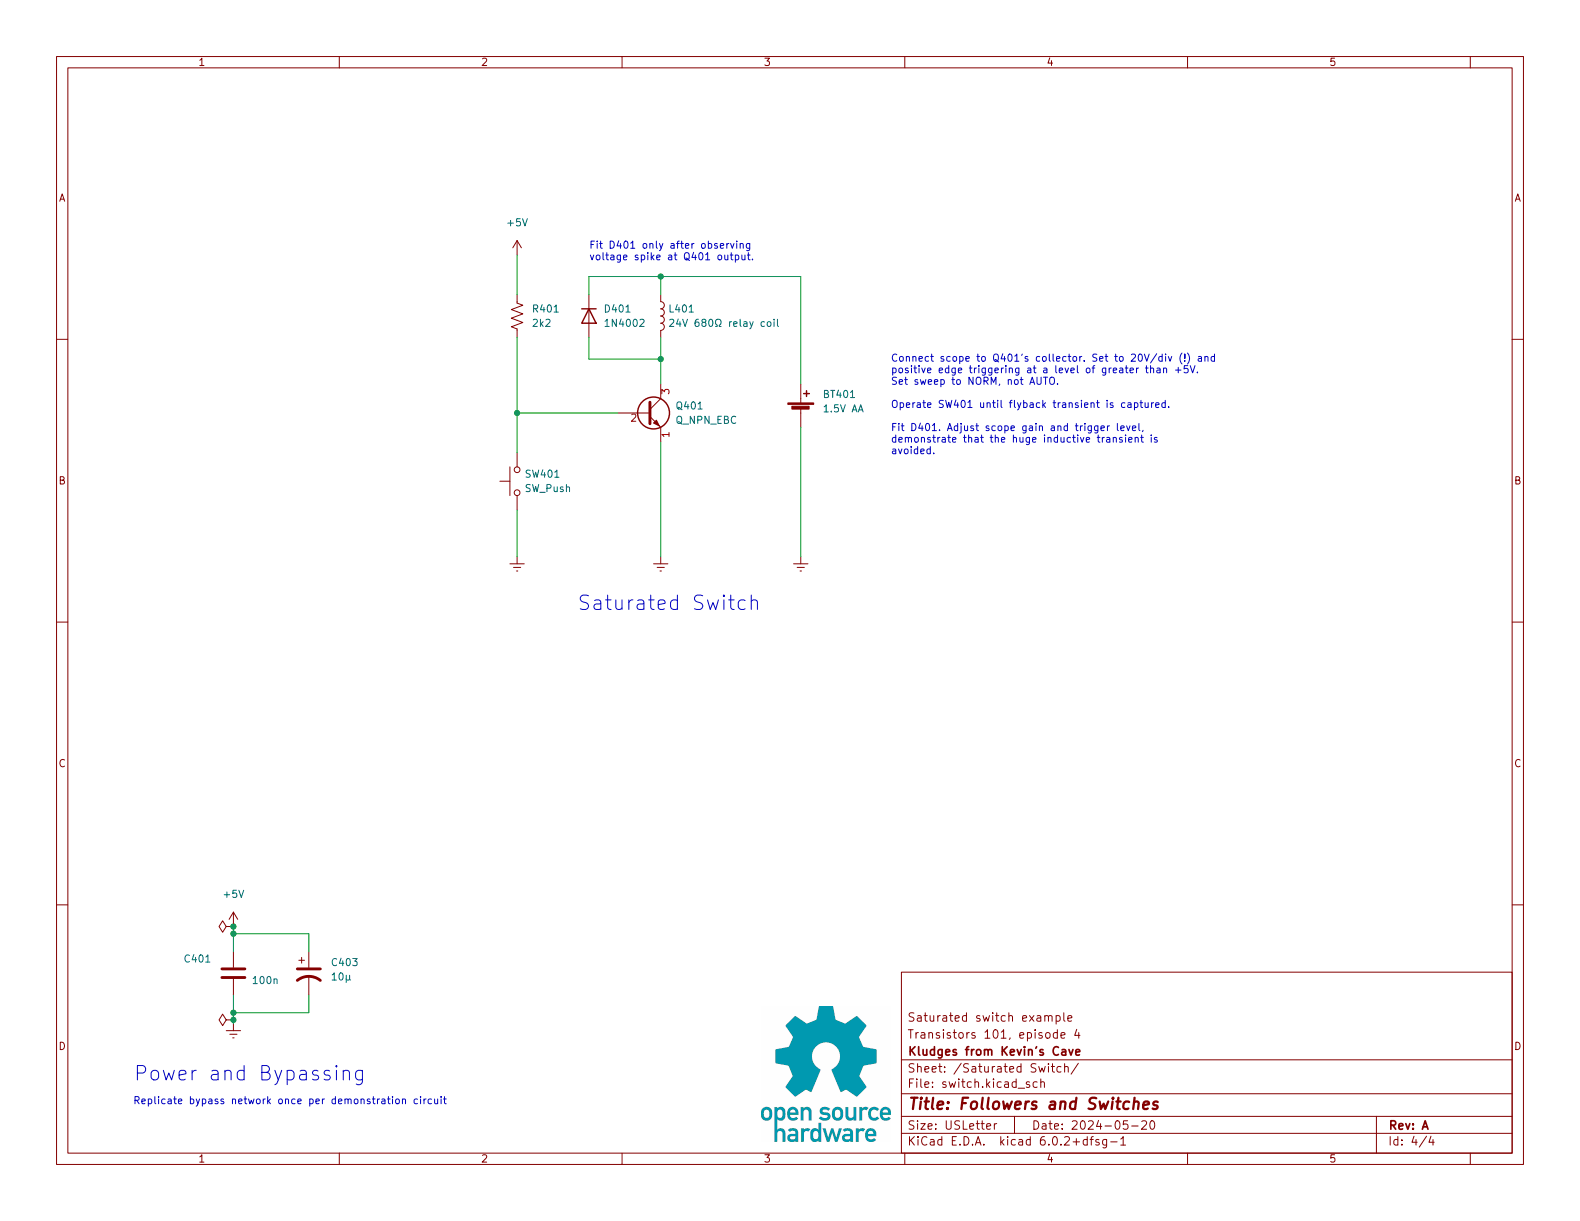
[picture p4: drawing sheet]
(kicad_sch (version 20211123) (generator eeschema)

 (paper "USLetter")

 (title_block
  (title "Followers and Switches")
  (date "2024-05-20")
  (rev "A")
  (company "Kludges from Kevin's Cave")
  (comment 1 "Transistors 101, episode 4")
  (comment 2 "Saturated switch example"))

 (lib_symbols
  (symbol "Device:Battery_Cell" (pin_numbers hide) (pin_names (offset 0) hide) (in_bom yes) (on_board yes)
   (property "Reference" "BT" (id 0) (at 2.54 2.54 0) (effects (font (size 1.27 1.27)) (justify left)))
   (property "Value" "Battery_Cell" (id 1) (at 2.54 0 0) (effects (font (size 1.27 1.27)) (justify left)))
   (property "Footprint" "" (id 2) (at 0 1.524 90) (effects (font (size 1.27 1.27)) hide))
   (property "Datasheet" "~" (id 3) (at 0 1.524 90) (effects (font (size 1.27 1.27)) hide))
   (symbol "Battery_Cell_0_1"
    (rectangle (start -2.286 1.778) (end 2.286 1.524) (stroke (width 0) (type default) (color 0 0 0 0)) (fill (type outline)))
    (rectangle (start -1.5748 1.1938) (end 1.4732 0.6858) (stroke (width 0) (type default) (color 0 0 0 0)) (fill (type outline)))
    (polyline (pts (xy 0 0.762) (xy 0 0)) (stroke (width 0) (type default) (color 0 0 0 0)) (fill (type none)))
    (polyline (pts (xy 0 1.778) (xy 0 2.54)) (stroke (width 0) (type default) (color 0 0 0 0)) (fill (type none)))
    (polyline (pts (xy 0.508 3.429) (xy 1.524 3.429)) (stroke (width 0.254) (type default) (color 0 0 0 0)) (fill (type none)))
    (polyline (pts (xy 1.016 3.937) (xy 1.016 2.921)) (stroke (width 0.254) (type default) (color 0 0 0 0)) (fill (type none))))
   (symbol "Battery_Cell_1_1"
    (pin passive line (at 0 5.08 270) (length 2.54) (name "+" (effects (font (size 1.27 1.27)))) (number "1" (effects (font (size 1.27 1.27)))))
    (pin passive line (at 0 -2.54 90) (length 2.54) (name "-" (effects (font (size 1.27 1.27)))) (number "2" (effects (font (size 1.27 1.27)))))))
  (symbol "Device:C" (pin_numbers hide) (pin_names (offset 0.254)) (in_bom yes) (on_board yes)
   (property "Reference" "C" (id 0) (at 0.635 2.54 0) (effects (font (size 1.27 1.27)) (justify left)))
   (property "Value" "C" (id 1) (at 0.635 -2.54 0) (effects (font (size 1.27 1.27)) (justify left)))
   (property "Footprint" "" (id 2) (at 0.9652 -3.81 0) (effects (font (size 1.27 1.27)) hide))
   (property "Datasheet" "~" (id 3) (at 0 0 0) (effects (font (size 1.27 1.27)) hide))
   (symbol "C_0_1"
    (polyline (pts (xy -2.032 -0.762) (xy 2.032 -0.762)) (stroke (width 0.508) (type default) (color 0 0 0 0)) (fill (type none)))
    (polyline (pts (xy -2.032 0.762) (xy 2.032 0.762)) (stroke (width 0.508) (type default) (color 0 0 0 0)) (fill (type none))))
   (symbol "C_1_1"
    (pin passive line (at 0 3.81 270) (length 2.794) (name "~" (effects (font (size 1.27 1.27)))) (number "1" (effects (font (size 1.27 1.27)))))
    (pin passive line (at 0 -3.81 90) (length 2.794) (name "~" (effects (font (size 1.27 1.27)))) (number "2" (effects (font (size 1.27 1.27)))))))
  (symbol "Device:C_Polarized_US" (pin_numbers hide) (pin_names (offset 0.254) hide) (in_bom yes) (on_board yes)
   (property "Reference" "C" (id 0) (at 0.635 2.54 0) (effects (font (size 1.27 1.27)) (justify left)))
   (property "Value" "C_Polarized_US" (id 1) (at 0.635 -2.54 0) (effects (font (size 1.27 1.27)) (justify left)))
   (property "Footprint" "" (id 2) (at 0 0 0) (effects (font (size 1.27 1.27)) hide))
   (property "Datasheet" "~" (id 3) (at 0 0 0) (effects (font (size 1.27 1.27)) hide))
   (symbol "C_Polarized_US_0_1"
    (polyline (pts (xy -2.032 0.762) (xy 2.032 0.762)) (stroke (width 0.508) (type default) (color 0 0 0 0)) (fill (type none)))
    (polyline (pts (xy -1.778 2.286) (xy -0.762 2.286)) (stroke (width 0) (type default) (color 0 0 0 0)) (fill (type none)))
    (polyline (pts (xy -1.27 1.778) (xy -1.27 2.794)) (stroke (width 0) (type default) (color 0 0 0 0)) (fill (type none)))
    (arc (start 2.032 -1.27) (mid 0 -0.5572) (end -2.032 -1.27) (stroke (width 0.508) (type default) (color 0 0 0 0)) (fill (type none))))
   (symbol "C_Polarized_US_1_1"
    (pin passive line (at 0 3.81 270) (length 2.794) (name "~" (effects (font (size 1.27 1.27)))) (number "1" (effects (font (size 1.27 1.27)))))
    (pin passive line (at 0 -3.81 90) (length 3.302) (name "~" (effects (font (size 1.27 1.27)))) (number "2" (effects (font (size 1.27 1.27)))))))
  (symbol "Device:D" (pin_numbers hide) (pin_names (offset 1.016) hide) (in_bom yes) (on_board yes)
   (property "Reference" "D" (id 0) (at 0 2.54 0) (effects (font (size 1.27 1.27))))
   (property "Value" "D" (id 1) (at 0 -2.54 0) (effects (font (size 1.27 1.27))))
   (property "Footprint" "" (id 2) (at 0 0 0) (effects (font (size 1.27 1.27)) hide))
   (property "Datasheet" "~" (id 3) (at 0 0 0) (effects (font (size 1.27 1.27)) hide))
   (symbol "D_0_1"
    (polyline (pts (xy -1.27 1.27) (xy -1.27 -1.27)) (stroke (width 0.254) (type default) (color 0 0 0 0)) (fill (type none)))
    (polyline (pts (xy 1.27 0) (xy -1.27 0)) (stroke (width 0) (type default) (color 0 0 0 0)) (fill (type none)))
    (polyline (pts (xy 1.27 1.27) (xy 1.27 -1.27) (xy -1.27 0) (xy 1.27 1.27)) (stroke (width 0.254) (type default) (color 0 0 0 0)) (fill (type none))))
   (symbol "D_1_1"
    (pin passive line (at -3.81 0 0) (length 2.54) (name "K" (effects (font (size 1.27 1.27)))) (number "1" (effects (font (size 1.27 1.27)))))
    (pin passive line (at 3.81 0 180) (length 2.54) (name "A" (effects (font (size 1.27 1.27)))) (number "2" (effects (font (size 1.27 1.27)))))))
  (symbol "Device:L" (pin_numbers hide) (pin_names (offset 1.016) hide) (in_bom yes) (on_board yes)
   (property "Reference" "L" (id 0) (at -1.27 0 90) (effects (font (size 1.27 1.27))))
   (property "Value" "L" (id 1) (at 1.905 0 90) (effects (font (size 1.27 1.27))))
   (property "Footprint" "" (id 2) (at 0 0 0) (effects (font (size 1.27 1.27)) hide))
   (property "Datasheet" "~" (id 3) (at 0 0 0) (effects (font (size 1.27 1.27)) hide))
   (symbol "L_0_1"
    (arc (start 0 -2.54) (mid 0.635 -1.905) (end 0 -1.27) (stroke (width 0) (type default) (color 0 0 0 0)) (fill (type none)))
    (arc (start 0 -1.27) (mid 0.635 -0.635) (end 0 0) (stroke (width 0) (type default) (color 0 0 0 0)) (fill (type none)))
    (arc (start 0 0) (mid 0.635 0.635) (end 0 1.27) (stroke (width 0) (type default) (color 0 0 0 0)) (fill (type none)))
    (arc (start 0 1.27) (mid 0.635 1.905) (end 0 2.54) (stroke (width 0) (type default) (color 0 0 0 0)) (fill (type none))))
   (symbol "L_1_1"
    (pin passive line (at 0 3.81 270) (length 1.27) (name "1" (effects (font (size 1.27 1.27)))) (number "1" (effects (font (size 1.27 1.27)))))
    (pin passive line (at 0 -3.81 90) (length 1.27) (name "2" (effects (font (size 1.27 1.27)))) (number "2" (effects (font (size 1.27 1.27)))))))
  (symbol "Device:Q_NPN_EBC" (pin_names (offset 0) hide) (in_bom yes) (on_board yes)
   (property "Reference" "Q" (id 0) (at 5.08 1.27 0) (effects (font (size 1.27 1.27)) (justify left)))
   (property "Value" "Q_NPN_EBC" (id 1) (at 5.08 -1.27 0) (effects (font (size 1.27 1.27)) (justify left)))
   (property "Footprint" "" (id 2) (at 5.08 2.54 0) (effects (font (size 1.27 1.27)) hide))
   (property "Datasheet" "~" (id 3) (at 0 0 0) (effects (font (size 1.27 1.27)) hide))
   (symbol "Q_NPN_EBC_0_1"
    (polyline (pts (xy 0.635 0.635) (xy 2.54 2.54)) (stroke (width 0) (type default) (color 0 0 0 0)) (fill (type none)))
    (polyline (pts (xy 0.635 -0.635) (xy 2.54 -2.54) (xy 2.54 -2.54)) (stroke (width 0) (type default) (color 0 0 0 0)) (fill (type none)))
    (polyline (pts (xy 0.635 1.905) (xy 0.635 -1.905) (xy 0.635 -1.905)) (stroke (width 0.508) (type default) (color 0 0 0 0)) (fill (type none)))
    (polyline (pts (xy 1.27 -1.778) (xy 1.778 -1.27) (xy 2.286 -2.286) (xy 1.27 -1.778) (xy 1.27 -1.778)) (stroke (width 0) (type default) (color 0 0 0 0)) (fill (type outline)))
    (circle (center 1.27 0) (radius 2.8194) (stroke (width 0.254) (type default) (color 0 0 0 0)) (fill (type none))))
   (symbol "Q_NPN_EBC_1_1"
    (pin passive line (at 2.54 -5.08 90) (length 2.54) (name "E" (effects (font (size 1.27 1.27)))) (number "1" (effects (font (size 1.27 1.27)))))
    (pin passive line (at -5.08 0 0) (length 5.715) (name "B" (effects (font (size 1.27 1.27)))) (number "2" (effects (font (size 1.27 1.27)))))
    (pin passive line (at 2.54 5.08 270) (length 2.54) (name "C" (effects (font (size 1.27 1.27)))) (number "3" (effects (font (size 1.27 1.27)))))))
  (symbol "Device:R_US" (pin_numbers hide) (pin_names (offset 0)) (in_bom yes) (on_board yes)
   (property "Reference" "R" (id 0) (at 2.54 0 90) (effects (font (size 1.27 1.27))))
   (property "Value" "R_US" (id 1) (at -2.54 0 90) (effects (font (size 1.27 1.27))))
   (property "Footprint" "" (id 2) (at 1.016 -0.254 90) (effects (font (size 1.27 1.27)) hide))
   (property "Datasheet" "~" (id 3) (at 0 0 0) (effects (font (size 1.27 1.27)) hide))
   (symbol "R_US_0_1"
    (polyline (pts (xy 0 -2.286) (xy 0 -2.54)) (stroke (width 0) (type default) (color 0 0 0 0)) (fill (type none)))
    (polyline (pts (xy 0 2.286) (xy 0 2.54)) (stroke (width 0) (type default) (color 0 0 0 0)) (fill (type none)))
    (polyline (pts (xy 0 -0.762) (xy 1.016 -1.143) (xy 0 -1.524) (xy -1.016 -1.905) (xy 0 -2.286)) (stroke (width 0) (type default) (color 0 0 0 0)) (fill (type none)))
    (polyline (pts (xy 0 0.762) (xy 1.016 0.381) (xy 0 0) (xy -1.016 -0.381) (xy 0 -0.762)) (stroke (width 0) (type default) (color 0 0 0 0)) (fill (type none)))
    (polyline (pts (xy 0 2.286) (xy 1.016 1.905) (xy 0 1.524) (xy -1.016 1.143) (xy 0 0.762)) (stroke (width 0) (type default) (color 0 0 0 0)) (fill (type none))))
   (symbol "R_US_1_1"
    (pin passive line (at 0 3.81 270) (length 1.27) (name "~" (effects (font (size 1.27 1.27)))) (number "1" (effects (font (size 1.27 1.27)))))
    (pin passive line (at 0 -3.81 90) (length 1.27) (name "~" (effects (font (size 1.27 1.27)))) (number "2" (effects (font (size 1.27 1.27)))))))
  (symbol "Switch:SW_Push" (pin_numbers hide) (pin_names (offset 1.016) hide) (in_bom yes) (on_board yes)
   (property "Reference" "SW" (id 0) (at 1.27 2.54 0) (effects (font (size 1.27 1.27)) (justify left)))
   (property "Value" "SW_Push" (id 1) (at 0 -1.524 0) (effects (font (size 1.27 1.27))))
   (property "Footprint" "" (id 2) (at 0 5.08 0) (effects (font (size 1.27 1.27)) hide))
   (property "Datasheet" "~" (id 3) (at 0 5.08 0) (effects (font (size 1.27 1.27)) hide))
   (symbol "SW_Push_0_1"
    (circle (center -2.032 0) (radius 0.508) (stroke (width 0) (type default) (color 0 0 0 0)) (fill (type none)))
    (polyline (pts (xy 0 1.27) (xy 0 3.048)) (stroke (width 0) (type default) (color 0 0 0 0)) (fill (type none)))
    (polyline (pts (xy 2.54 1.27) (xy -2.54 1.27)) (stroke (width 0) (type default) (color 0 0 0 0)) (fill (type none)))
    (circle (center 2.032 0) (radius 0.508) (stroke (width 0) (type default) (color 0 0 0 0)) (fill (type none)))
    (pin passive line (at -5.08 0 0) (length 2.54) (name "1" (effects (font (size 1.27 1.27)))) (number "1" (effects (font (size 1.27 1.27)))))
    (pin passive line (at 5.08 0 180) (length 2.54) (name "2" (effects (font (size 1.27 1.27)))) (number "2" (effects (font (size 1.27 1.27)))))))
  (symbol "power:+5V" (power) (pin_names (offset 0)) (in_bom yes) (on_board yes)
   (property "Reference" "#PWR" (id 0) (at 0 -3.81 0) (effects (font (size 1.27 1.27)) hide))
   (property "Value" "+5V" (id 1) (at 0 3.556 0) (effects (font (size 1.27 1.27))))
   (property "Footprint" "" (id 2) (at 0 0 0) (effects (font (size 1.27 1.27)) hide))
   (property "Datasheet" "" (id 3) (at 0 0 0) (effects (font (size 1.27 1.27)) hide))
   (symbol "+5V_0_1"
    (polyline (pts (xy -0.762 1.27) (xy 0 2.54)) (stroke (width 0) (type default) (color 0 0 0 0)) (fill (type none)))
    (polyline (pts (xy 0 0) (xy 0 2.54)) (stroke (width 0) (type default) (color 0 0 0 0)) (fill (type none)))
    (polyline (pts (xy 0 2.54) (xy 0.762 1.27)) (stroke (width 0) (type default) (color 0 0 0 0)) (fill (type none))))
   (symbol "+5V_1_1"
    (pin power_in line (at 0 0 90) (length 0) hide (name "+5V" (effects (font (size 1.27 1.27)))) (number "1" (effects (font (size 1.27 1.27)))))))
  (symbol "power:Earth" (power) (pin_names (offset 0)) (in_bom yes) (on_board yes)
   (property "Reference" "#PWR" (id 0) (at 0 -6.35 0) (effects (font (size 1.27 1.27)) hide))
   (property "Value" "Earth" (id 1) (at 0 -3.81 0) (effects (font (size 1.27 1.27)) hide))
   (property "Footprint" "" (id 2) (at 0 0 0) (effects (font (size 1.27 1.27)) hide))
   (property "Datasheet" "~" (id 3) (at 0 0 0) (effects (font (size 1.27 1.27)) hide))
   (symbol "Earth_0_1"
    (polyline (pts (xy -0.635 -1.905) (xy 0.635 -1.905)) (stroke (width 0) (type default) (color 0 0 0 0)) (fill (type none)))
    (polyline (pts (xy -0.127 -2.54) (xy 0.127 -2.54)) (stroke (width 0) (type default) (color 0 0 0 0)) (fill (type none)))
    (polyline (pts (xy 0 -1.27) (xy 0 0)) (stroke (width 0) (type default) (color 0 0 0 0)) (fill (type none)))
    (polyline (pts (xy 1.27 -1.27) (xy -1.27 -1.27)) (stroke (width 0) (type default) (color 0 0 0 0)) (fill (type none))))
   (symbol "Earth_1_1"
    (pin power_in line (at 0 0 270) (length 0) hide (name "Earth" (effects (font (size 1.27 1.27)))) (number "1" (effects (font (size 1.27 1.27)))))))
  (symbol "power:PWR_FLAG" (power) (pin_numbers hide) (pin_names (offset 0) hide) (in_bom yes) (on_board yes)
   (property "Reference" "#FLG" (id 0) (at 0 1.905 0) (effects (font (size 1.27 1.27)) hide))
   (property "Value" "PWR_FLAG" (id 1) (at 0 3.81 0) (effects (font (size 1.27 1.27))))
   (property "Footprint" "" (id 2) (at 0 0 0) (effects (font (size 1.27 1.27)) hide))
   (property "Datasheet" "~" (id 3) (at 0 0 0) (effects (font (size 1.27 1.27)) hide))
   (symbol "PWR_FLAG_0_0"
    (pin power_out line (at 0 0 90) (length 0) (name "pwr" (effects (font (size 1.27 1.27)))) (number "1" (effects (font (size 1.27 1.27))))))
   (symbol "PWR_FLAG_0_1"
    (polyline (pts (xy 0 0) (xy 0 1.27) (xy -1.016 1.905) (xy 0 2.54) (xy 1.016 1.905) (xy 0 1.27)) (stroke (width 0) (type default) (color 0 0 0 0)) (fill (type none))))))

 (junction (at 91.44 73.025) (diameter 0) (color 0 0 0 0))
 (junction (at 116.84 63.5) (diameter 0) (color 0 0 0 0))
 (junction (at 116.84 48.895) (diameter 0) (color 0 0 0 0))
 (junction (at 41.275 179.07) (diameter 0) (color 0 0 0 0))
 (junction (at 41.275 180.34) (diameter 0) (color 0 0 0 0))
 (junction (at 41.275 165.1) (diameter 0) (color 0 0 0 0))
 (junction (at 41.275 163.83) (diameter 0) (color 0 0 0 0))

 (wire (pts (xy 41.275 180.34) (xy 41.275 180.975)) (stroke (width 0) (type default) (color 0 0 0 0)))
 (wire (pts (xy 116.84 59.69) (xy 116.84 63.5)) (stroke (width 0) (type default) (color 0 0 0 0)))
 (wire (pts (xy 91.44 73.025) (xy 91.44 80.01)) (stroke (width 0) (type default) (color 0 0 0 0)))
 (wire (pts (xy 116.84 48.895) (xy 141.605 48.895)) (stroke (width 0) (type default) (color 0 0 0 0)))
 (wire (pts (xy 91.44 59.69) (xy 91.44 73.025)) (stroke (width 0) (type default) (color 0 0 0 0)))
 (wire (pts (xy 41.275 179.07) (xy 41.275 180.34)) (stroke (width 0) (type default) (color 0 0 0 0)))
 (wire (pts (xy 54.61 165.1) (xy 41.275 165.1)) (stroke (width 0) (type default) (color 0 0 0 0)))
 (wire (pts (xy 104.14 52.07) (xy 104.14 48.895)) (stroke (width 0) (type default) (color 0 0 0 0)))
 (wire (pts (xy 116.84 63.5) (xy 116.84 67.945)) (stroke (width 0) (type default) (color 0 0 0 0)))
 (wire (pts (xy 41.275 163.83) (xy 41.275 165.1)) (stroke (width 0) (type default) (color 0 0 0 0)))
 (wire (pts (xy 91.44 45.085) (xy 91.44 52.07)) (stroke (width 0) (type default) (color 0 0 0 0)))
 (wire (pts (xy 91.44 90.17) (xy 91.44 98.425)) (stroke (width 0) (type default) (color 0 0 0 0)))
 (wire (pts (xy 104.14 48.895) (xy 116.84 48.895)) (stroke (width 0) (type default) (color 0 0 0 0)))
 (wire (pts (xy 54.61 175.895) (xy 54.61 179.07)) (stroke (width 0) (type default) (color 0 0 0 0)))
 (wire (pts (xy 116.84 52.07) (xy 116.84 48.895)) (stroke (width 0) (type default) (color 0 0 0 0)))
 (wire (pts (xy 41.275 179.07) (xy 54.61 179.07)) (stroke (width 0) (type default) (color 0 0 0 0)))
 (wire (pts (xy 104.14 59.69) (xy 104.14 63.5)) (stroke (width 0) (type default) (color 0 0 0 0)))
 (wire (pts (xy 141.605 48.895) (xy 141.605 67.945)) (stroke (width 0) (type default) (color 0 0 0 0)))
 (wire (pts (xy 41.275 175.895) (xy 41.275 179.07)) (stroke (width 0) (type default) (color 0 0 0 0)))
 (wire (pts (xy 91.44 73.025) (xy 109.22 73.025)) (stroke (width 0) (type default) (color 0 0 0 0)))
 (wire (pts (xy 54.61 168.275) (xy 54.61 165.1)) (stroke (width 0) (type default) (color 0 0 0 0)))
 (wire (pts (xy 141.605 75.565) (xy 141.605 98.425)) (stroke (width 0) (type default) (color 0 0 0 0)))
 (wire (pts (xy 104.14 63.5) (xy 116.84 63.5)) (stroke (width 0) (type default) (color 0 0 0 0)))
 (wire (pts (xy 41.275 165.1) (xy 41.275 168.275)) (stroke (width 0) (type default) (color 0 0 0 0)))
 (wire (pts (xy 116.84 78.105) (xy 116.84 98.425)) (stroke (width 0) (type default) (color 0 0 0 0)))

 (image (at 146.05 189.865) (scale 0.351999)
  (data))

 (text "Connect scope to Q401's collector. Set to 20V/div (!) and\npositive edge triggering at a level of greater than +5V.\nSet sweep to NORM, not AUTO.\n\nOperate SW401 until flyback transient is captured.\n\nFit D401. Adjust scope gain and trigger level,\ndemonstrate that the huge inductive transient is\navoided.\n" (at 157.48 80.645 0) (effects (font (size 1.27 1.27)) (justify left bottom)))
 (text "Replicate bypass network once per demonstration circuit" (at 23.495 195.58 0) (effects (font (size 1.27 1.27)) (justify left bottom)))
 (text "Fit D401 only after observing\nvoltage spike at Q401 output." (at 104.14 46.355 0) (effects (font (size 1.27 1.27)) (justify left bottom)))
 (text "Power and Bypassing" (at 64.77 191.77 180) (effects (font (size 2.54 2.54)) (justify right bottom)))
 (text "Saturated Switch" (at 134.62 108.585 180) (effects (font (size 2.54 2.54)) (justify right bottom)))

 (symbol (lib_id "Device:C") (at 41.275 172.085 0) (unit 1) (in_bom yes) (on_board yes)
  (property "Reference" "C401" (id 0) (at 32.385 169.545 0) (effects (font (size 1.27 1.27)) (justify left)))
  (property "Value" "100n" (id 1) (at 44.45 173.3549 0) (effects (font (size 1.27 1.27)) (justify left)))
  (property "Footprint" "" (id 2) (at 42.2402 175.895 0) (effects (font (size 1.27 1.27)) hide))
  (property "Datasheet" "~" (id 3) (at 41.275 172.085 0) (effects (font (size 1.27 1.27)) hide)) (pin "1") (pin "2"))

 (symbol (lib_id "Device:L") (at 116.84 55.88 0) (unit 1) (in_bom yes) (on_board yes) (fields_autoplaced)
  (property "Reference" "L401" (id 0) (at 118.11 54.6099 0) (effects (font (size 1.27 1.27)) (justify left)))
  (property "Value" "24V 680Ω relay coil" (id 1) (at 118.11 57.1499 0) (effects (font (size 1.27 1.27)) (justify left)))
  (property "Footprint" "" (id 2) (at 116.84 55.88 0) (effects (font (size 1.27 1.27)) hide))
  (property "Datasheet" "~" (id 3) (at 116.84 55.88 0) (effects (font (size 1.27 1.27)) hide)) (pin "1") (pin "2"))

 (symbol (lib_id "power:+5V") (at 41.275 163.83 0) (unit 1) (in_bom yes) (on_board yes) (fields_autoplaced)
  (property "Reference" "#PWR?" (id 0) (at 41.275 167.64 0) (effects (font (size 1.27 1.27)) hide))
  (property "Value" "+5V" (id 1) (at 41.275 158.115 0))
  (property "Footprint" "" (id 2) (at 41.275 163.83 0) (effects (font (size 1.27 1.27)) hide))
  (property "Datasheet" "" (id 3) (at 41.275 163.83 0) (effects (font (size 1.27 1.27)) hide)) (pin "1"))

 (symbol (lib_id "Device:Battery_Cell") (at 141.605 73.025 0) (unit 1) (in_bom yes) (on_board yes)
  (property "Reference" "BT401" (id 0) (at 145.415 69.7229 0) (effects (font (size 1.27 1.27)) (justify left)))
  (property "Value" "1.5V AA" (id 1) (at 145.415 72.2629 0) (effects (font (size 1.27 1.27)) (justify left)))
  (property "Footprint" "" (id 2) (at 141.605 71.501 90) (effects (font (size 1.27 1.27)) hide))
  (property "Datasheet" "~" (id 3) (at 141.605 71.501 90) (effects (font (size 1.27 1.27)) hide)) (pin "1") (pin "2"))

 (symbol (lib_id "power:Earth") (at 41.275 180.975 0) (unit 1) (in_bom yes) (on_board yes) (fields_autoplaced)
  (property "Reference" "#PWR0403" (id 0) (at 41.275 187.325 0) (effects (font (size 1.27 1.27)) hide))
  (property "Value" "Earth" (id 1) (at 41.275 184.785 0) (effects (font (size 1.27 1.27)) hide))
  (property "Footprint" "" (id 2) (at 41.275 180.975 0) (effects (font (size 1.27 1.27)) hide))
  (property "Datasheet" "~" (id 3) (at 41.275 180.975 0) (effects (font (size 1.27 1.27)) hide)) (pin "1"))

 (symbol (lib_id "power:Earth") (at 91.44 98.425 0) (unit 1) (in_bom yes) (on_board yes) (fields_autoplaced)
  (property "Reference" "#PWR0405" (id 0) (at 91.44 104.775 0) (effects (font (size 1.27 1.27)) hide))
  (property "Value" "Earth" (id 1) (at 91.44 102.235 0) (effects (font (size 1.27 1.27)) hide))
  (property "Footprint" "" (id 2) (at 91.44 98.425 0) (effects (font (size 1.27 1.27)) hide))
  (property "Datasheet" "~" (id 3) (at 91.44 98.425 0) (effects (font (size 1.27 1.27)) hide)) (pin "1"))

 (symbol (lib_id "Switch:SW_Push") (at 91.44 85.09 90) (unit 1) (in_bom yes) (on_board yes) (fields_autoplaced)
  (property "Reference" "SW401" (id 0) (at 92.71 83.8199 90) (effects (font (size 1.27 1.27)) (justify right)))
  (property "Value" "SW_Push" (id 1) (at 92.71 86.3599 90) (effects (font (size 1.27 1.27)) (justify right)))
  (property "Footprint" "" (id 2) (at 86.36 85.09 0) (effects (font (size 1.27 1.27)) hide))
  (property "Datasheet" "~" (id 3) (at 86.36 85.09 0) (effects (font (size 1.27 1.27)) hide)) (pin "1") (pin "2"))

 (symbol (lib_id "power:Earth") (at 141.605 98.425 0) (unit 1) (in_bom yes) (on_board yes) (fields_autoplaced)
  (property "Reference" "#PWR0407" (id 0) (at 141.605 104.775 0) (effects (font (size 1.27 1.27)) hide))
  (property "Value" "Earth" (id 1) (at 141.605 102.235 0) (effects (font (size 1.27 1.27)) hide))
  (property "Footprint" "" (id 2) (at 141.605 98.425 0) (effects (font (size 1.27 1.27)) hide))
  (property "Datasheet" "~" (id 3) (at 141.605 98.425 0) (effects (font (size 1.27 1.27)) hide)) (pin "1"))

 (symbol (lib_id "Device:R_US") (at 91.44 55.88 0) (unit 1) (in_bom yes) (on_board yes) (fields_autoplaced)
  (property "Reference" "R401" (id 0) (at 93.98 54.6099 0) (effects (font (size 1.27 1.27)) (justify left)))
  (property "Value" "2k2" (id 1) (at 93.98 57.1499 0) (effects (font (size 1.27 1.27)) (justify left)))
  (property "Footprint" "" (id 2) (at 92.456 56.134 90) (effects (font (size 1.27 1.27)) hide))
  (property "Datasheet" "~" (id 3) (at 91.44 55.88 0) (effects (font (size 1.27 1.27)) hide)) (pin "1") (pin "2"))

 (symbol (lib_id "power:PWR_FLAG") (at 41.275 180.34 90) (unit 1) (in_bom yes) (on_board yes) (fields_autoplaced)
  (property "Reference" "#FLG0403" (id 0) (at 39.37 180.34 0) (effects (font (size 1.27 1.27)) hide))
  (property "Value" "PWR_FLAG" (id 1) (at 36.195 180.34 0) (effects (font (size 1.27 1.27)) hide))
  (property "Footprint" "" (id 2) (at 41.275 180.34 0) (effects (font (size 1.27 1.27)) hide))
  (property "Datasheet" "~" (id 3) (at 41.275 180.34 0) (effects (font (size 1.27 1.27)) hide)) (pin "1"))

 (symbol (lib_id "power:PWR_FLAG") (at 41.275 163.83 90) (unit 1) (in_bom yes) (on_board yes) (fields_autoplaced)
  (property "Reference" "#FLG0401" (id 0) (at 39.37 163.83 0) (effects (font (size 1.27 1.27)) hide))
  (property "Value" "PWR_FLAG" (id 1) (at 36.195 163.83 0) (effects (font (size 1.27 1.27)) hide))
  (property "Footprint" "" (id 2) (at 41.275 163.83 0) (effects (font (size 1.27 1.27)) hide))
  (property "Datasheet" "~" (id 3) (at 41.275 163.83 0) (effects (font (size 1.27 1.27)) hide)) (pin "1"))

 (symbol (lib_id "power:+5V") (at 91.44 45.085 0) (unit 1) (in_bom yes) (on_board yes) (fields_autoplaced)
  (property "Reference" "#PWR0404" (id 0) (at 91.44 48.895 0) (effects (font (size 1.27 1.27)) hide))
  (property "Value" "+5V" (id 1) (at 91.44 39.37 0))
  (property "Footprint" "" (id 2) (at 91.44 45.085 0) (effects (font (size 1.27 1.27)) hide))
  (property "Datasheet" "" (id 3) (at 91.44 45.085 0) (effects (font (size 1.27 1.27)) hide)) (pin "1"))

 (symbol (lib_id "power:Earth") (at 116.84 98.425 0) (unit 1) (in_bom yes) (on_board yes) (fields_autoplaced)
  (property "Reference" "#PWR0406" (id 0) (at 116.84 104.775 0) (effects (font (size 1.27 1.27)) hide))
  (property "Value" "Earth" (id 1) (at 116.84 102.235 0) (effects (font (size 1.27 1.27)) hide))
  (property "Footprint" "" (id 2) (at 116.84 98.425 0) (effects (font (size 1.27 1.27)) hide))
  (property "Datasheet" "~" (id 3) (at 116.84 98.425 0) (effects (font (size 1.27 1.27)) hide)) (pin "1"))

 (symbol (lib_id "Device:D") (at 104.14 55.88 270) (unit 1) (in_bom yes) (on_board yes) (fields_autoplaced)
  (property "Reference" "D401" (id 0) (at 106.68 54.6099 90) (effects (font (size 1.27 1.27)) (justify left)))
  (property "Value" "1N4002" (id 1) (at 106.68 57.1499 90) (effects (font (size 1.27 1.27)) (justify left)))
  (property "Footprint" "" (id 2) (at 104.14 55.88 0) (effects (font (size 1.27 1.27)) hide))
  (property "Datasheet" "~" (id 3) (at 104.14 55.88 0) (effects (font (size 1.27 1.27)) hide)) (pin "1") (pin "2"))

 (symbol (lib_id "Device:Q_NPN_EBC") (at 114.3 73.025 0) (unit 1) (in_bom yes) (on_board yes) (fields_autoplaced)
  (property "Reference" "Q401" (id 0) (at 119.38 71.7549 0) (effects (font (size 1.27 1.27)) (justify left)))
  (property "Value" "Q_NPN_EBC" (id 1) (at 119.38 74.2949 0) (effects (font (size 1.27 1.27)) (justify left)))
  (property "Footprint" "" (id 2) (at 119.38 70.485 0) (effects (font (size 1.27 1.27)) hide))
  (property "Datasheet" "~" (id 3) (at 114.3 73.025 0) (effects (font (size 1.27 1.27)) hide)) (pin "1") (pin "2") (pin "3"))

 (symbol (lib_id "Device:C_Polarized_US") (at 54.61 172.085 0) (unit 1) (in_bom yes) (on_board yes) (fields_autoplaced)
  (property "Reference" "C403" (id 0) (at 58.42 170.1799 0) (effects (font (size 1.27 1.27)) (justify left)))
  (property "Value" "10µ" (id 1) (at 58.42 172.7199 0) (effects (font (size 1.27 1.27)) (justify left)))
  (property "Footprint" "" (id 2) (at 54.61 172.085 0) (effects (font (size 1.27 1.27)) hide))
  (property "Datasheet" "~" (id 3) (at 54.61 172.085 0) (effects (font (size 1.27 1.27)) hide)) (pin "1") (pin "2")))
